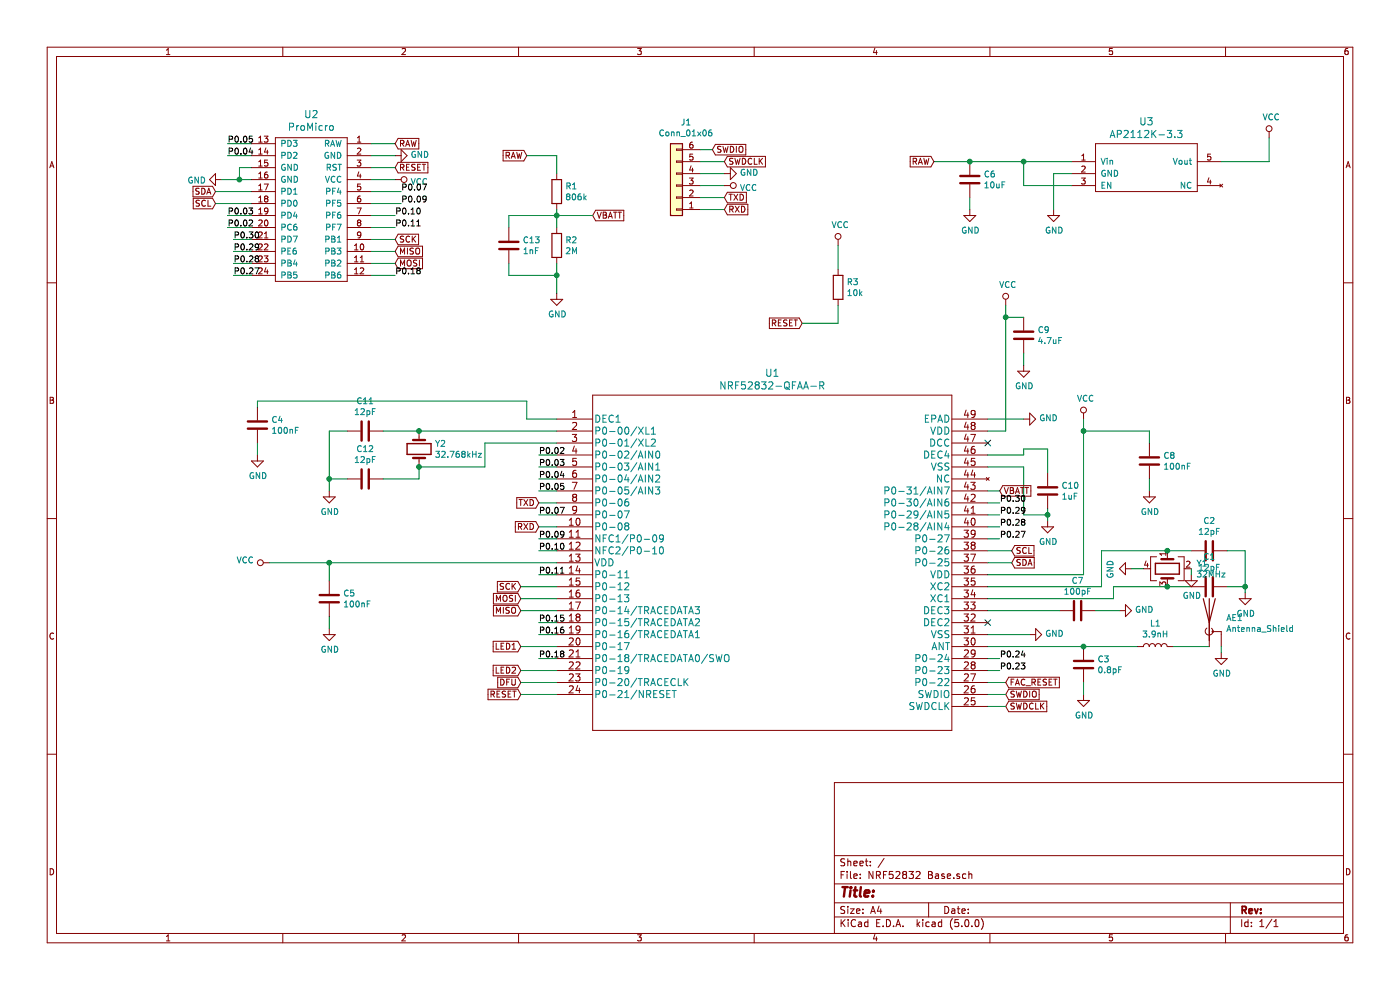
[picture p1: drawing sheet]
EESchema Schematic File Version 4
LIBS:NRF52832 Base-cache
EELAYER 26 0
EELAYER END
$Descr A4 11693 8268
encoding utf-8
Sheet 1 1
Title ""
Date ""
Rev ""
Comp ""
Comment1 ""
Comment2 ""
Comment3 ""
Comment4 ""
$EndDescr
$Comp
L Device:C C2
U 1 1
P 10100 4600
F 0 "C2" V 9848 4600 50  0000 C CNN
F 1 "12pF" V 9939 4600 50  0000 C CNN
F 2 "Capacitor_SMD:C_0402_1005Metric" H 10138 4450 50  0001 C CNN
F 3 "~" H 10100 4600 50  0001 C CNN
	1    10100 4600
	0    1    1    0   
$EndComp
$Comp
L Device:C C1
U 1 1
P 10100 4900
F 0 "C1" V 9848 4900 50  0000 C CNN
F 1 "12pF" V 9939 4900 50  0000 C CNN
F 2 "Capacitor_SMD:C_0402_1005Metric" H 10138 4750 50  0001 C CNN
F 3 "~" H 10100 4900 50  0001 C CNN
	1    10100 4900
	0    1    1    0   
$EndComp
$Comp
L power:GND #PWR013
U 1 1
P 10400 4950
F 0 "#PWR013" H 10400 4700 50  0001 C CNN
F 1 "GND" H 10405 4777 50  0000 C CNN
F 2 "" H 10400 4950 50  0001 C CNN
F 3 "" H 10400 4950 50  0001 C CNN
	1    10400 4950
	1    0    0    -1  
$EndComp
$Comp
L Device:Crystal Y2
U 1 1
P 3500 3750
F 0 "Y2" V 3454 3881 50  0000 L CNN
F 1 "32.768kHz" V 3545 3881 50  0000 L CNN
F 2 "Crystal:Crystal_SMD_3215-2Pin_3.2x1.5mm" H 3500 3750 50  0001 C CNN
F 3 "~" H 3500 3750 50  0001 C CNN
	1    3500 3750
	0    1    1    0   
$EndComp
$Comp
L Device:C C11
U 1 1
P 3050 3600
F 0 "C11" V 2798 3600 50  0000 C CNN
F 1 "12pF" V 2889 3600 50  0000 C CNN
F 2 "Capacitor_SMD:C_0402_1005Metric" H 3088 3450 50  0001 C CNN
F 3 "~" H 3050 3600 50  0001 C CNN
	1    3050 3600
	0    1    1    0   
$EndComp
$Comp
L Device:C C12
U 1 1
P 3050 4000
F 0 "C12" V 2798 4000 50  0000 C CNN
F 1 "12pF" V 2889 4000 50  0000 C CNN
F 2 "Capacitor_SMD:C_0402_1005Metric" H 3088 3850 50  0001 C CNN
F 3 "~" H 3050 4000 50  0001 C CNN
	1    3050 4000
	0    1    1    0   
$EndComp
$Comp
L power:GND #PWR03
U 1 1
P 2750 4100
F 0 "#PWR03" H 2750 3850 50  0001 C CNN
F 1 "GND" H 2755 3927 50  0000 C CNN
F 2 "" H 2750 4100 50  0001 C CNN
F 3 "" H 2750 4100 50  0001 C CNN
	1    2750 4100
	1    0    0    -1  
$EndComp
$Comp
L Device:C C10
U 1 1
P 8750 4100
F 0 "C10" H 8865 4146 50  0000 L CNN
F 1 "1uF" H 8865 4055 50  0000 L CNN
F 2 "Capacitor_SMD:C_0603_1608Metric" H 8788 3950 50  0001 C CNN
F 3 "~" H 8750 4100 50  0001 C CNN
	1    8750 4100
	1    0    0    -1  
$EndComp
$Comp
L Device:C C8
U 1 1
P 9600 3850
F 0 "C8" H 9715 3896 50  0000 L CNN
F 1 "100nF" H 9715 3805 50  0000 L CNN
F 2 "Capacitor_SMD:C_0402_1005Metric" H 9638 3700 50  0001 C CNN
F 3 "~" H 9600 3850 50  0001 C CNN
	1    9600 3850
	1    0    0    -1  
$EndComp
$Comp
L Device:L L1
U 1 1
P 9650 5400
F 0 "L1" V 9840 5400 50  0000 C CNN
F 1 "3.9nH" V 9749 5400 50  0000 C CNN
F 2 "Inductor_SMD:L_0402_1005Metric" H 9650 5400 50  0001 C CNN
F 3 "~" H 9650 5400 50  0001 C CNN
	1    9650 5400
	0    -1   -1   0   
$EndComp
$Comp
L Device:C C3
U 1 1
P 9050 5550
F 0 "C3" H 9165 5596 50  0000 L CNN
F 1 "0.8pF" H 9165 5505 50  0000 L CNN
F 2 "Capacitor_SMD:C_0402_1005Metric" H 9088 5400 50  0001 C CNN
F 3 "~" H 9050 5550 50  0001 C CNN
	1    9050 5550
	1    0    0    -1  
$EndComp
$Comp
L power:VCC #PWR09
U 1 1
P 9050 3500
F 0 "#PWR09" H 9050 3350 50  0001 C CNN
F 1 "VCC" H 9067 3673 50  0000 C CNN
F 2 "" H 9050 3500 50  0001 C CNN
F 3 "" H 9050 3500 50  0001 C CNN
	1    9050 3500
	1    0    0    -1  
$EndComp
$Comp
L power:GND #PWR012
U 1 1
P 9600 4100
F 0 "#PWR012" H 9600 3850 50  0001 C CNN
F 1 "GND" H 9605 3927 50  0000 C CNN
F 2 "" H 9600 4100 50  0001 C CNN
F 3 "" H 9600 4100 50  0001 C CNN
	1    9600 4100
	1    0    0    -1  
$EndComp
Wire Wire Line
	9600 4100 9600 4000
Wire Wire Line
	9600 3700 9600 3600
Wire Wire Line
	9600 3600 9050 3600
Wire Wire Line
	9050 3600 9050 3500
Connection ~ 9050 3600
$Comp
L power:GND #PWR011
U 1 1
P 9350 5100
F 0 "#PWR011" H 9350 4850 50  0001 C CNN
F 1 "GND" V 9355 4972 50  0000 R CNN
F 2 "" H 9350 5100 50  0001 C CNN
F 3 "" H 9350 5100 50  0001 C CNN
	1    9350 5100
	0    -1   -1   0   
$EndComp
$Comp
L Device:C C7
U 1 1
P 9000 5100
F 0 "C7" V 8748 5100 50  0000 C CNN
F 1 "100pF" V 8839 5100 50  0000 C CNN
F 2 "Capacitor_SMD:C_0402_1005Metric" H 9038 4950 50  0001 C CNN
F 3 "~" H 9000 5100 50  0001 C CNN
	1    9000 5100
	0    1    1    0   
$EndComp
$Comp
L power:GND #PWR08
U 1 1
P 8750 4350
F 0 "#PWR08" H 8750 4100 50  0001 C CNN
F 1 "GND" H 8755 4177 50  0000 C CNN
F 2 "" H 8750 4350 50  0001 C CNN
F 3 "" H 8750 4350 50  0001 C CNN
	1    8750 4350
	1    0    0    -1  
$EndComp
$Comp
L Device:C C4
U 1 1
P 2150 3550
F 0 "C4" H 2265 3596 50  0000 L CNN
F 1 "100nF" H 2265 3505 50  0000 L CNN
F 2 "Capacitor_SMD:C_0402_1005Metric" H 2188 3400 50  0001 C CNN
F 3 "~" H 2150 3550 50  0001 C CNN
	1    2150 3550
	1    0    0    -1  
$EndComp
$Comp
L power:GND #PWR01
U 1 1
P 2150 3800
F 0 "#PWR01" H 2150 3550 50  0001 C CNN
F 1 "GND" H 2155 3627 50  0000 C CNN
F 2 "" H 2150 3800 50  0001 C CNN
F 3 "" H 2150 3800 50  0001 C CNN
	1    2150 3800
	1    0    0    -1  
$EndComp
Wire Wire Line
	2150 3350 2150 3400
Wire Wire Line
	2150 3700 2150 3800
Wire Wire Line
	8750 3750 8750 3950
Wire Wire Line
	8750 4250 8750 4300
$Comp
L symbols:NRF52832-QFAA-R U1
U 1 1
P 4650 3500
F 0 "U1" H 6450 3887 60  0000 C CNN
F 1 "NRF52832-QFAA-R" H 6450 3781 60  0000 C CNN
F 2 "Package_DFN_QFN:QFN-48-1EP_6x6mm_P0.4mm_EP4.66x4.66mm_ThermalVias" H 6450 3740 60  0001 C CNN
F 3 "" H 4650 3500 60  0000 C CNN
	1    4650 3500
	1    0    0    -1  
$EndComp
Wire Wire Line
	4400 3350 4400 3500
Wire Wire Line
	4400 3500 4650 3500
Wire Wire Line
	2150 3350 4400 3350
Wire Wire Line
	4650 3600 3500 3600
Wire Wire Line
	4650 3700 4050 3700
Wire Wire Line
	4050 3700 4050 3900
Wire Wire Line
	4050 3900 3500 3900
Wire Wire Line
	3200 4000 3500 4000
Wire Wire Line
	3500 4000 3500 3900
Connection ~ 3500 3900
Wire Wire Line
	3500 3600 3200 3600
Connection ~ 3500 3600
Wire Wire Line
	2900 3600 2750 3600
Wire Wire Line
	2750 3600 2750 4000
Wire Wire Line
	2900 4000 2750 4000
Connection ~ 2750 4000
Wire Wire Line
	2750 4000 2750 4100
$Comp
L Device:C C5
U 1 1
P 2750 5000
F 0 "C5" H 2865 5046 50  0000 L CNN
F 1 "100nF" H 2865 4955 50  0000 L CNN
F 2 "Capacitor_SMD:C_0402_1005Metric" H 2788 4850 50  0001 C CNN
F 3 "~" H 2750 5000 50  0001 C CNN
	1    2750 5000
	1    0    0    -1  
$EndComp
$Comp
L power:GND #PWR04
U 1 1
P 2750 5250
F 0 "#PWR04" H 2750 5000 50  0001 C CNN
F 1 "GND" H 2755 5077 50  0000 C CNN
F 2 "" H 2750 5250 50  0001 C CNN
F 3 "" H 2750 5250 50  0001 C CNN
	1    2750 5250
	1    0    0    -1  
$EndComp
$Comp
L power:VCC #PWR02
U 1 1
P 2250 4700
F 0 "#PWR02" H 2250 4550 50  0001 C CNN
F 1 "VCC" V 2268 4827 50  0000 L CNN
F 2 "" H 2250 4700 50  0001 C CNN
F 3 "" H 2250 4700 50  0001 C CNN
	1    2250 4700
	0    -1   -1   0   
$EndComp
Wire Wire Line
	4650 4700 2750 4700
Wire Wire Line
	2750 4850 2750 4700
Connection ~ 2750 4700
Wire Wire Line
	2750 4700 2250 4700
Wire Wire Line
	2750 5150 2750 5250
$Comp
L power:GND #PWR07
U 1 1
P 8600 5300
F 0 "#PWR07" H 8600 5050 50  0001 C CNN
F 1 "GND" V 8605 5172 50  0000 R CNN
F 2 "" H 8600 5300 50  0001 C CNN
F 3 "" H 8600 5300 50  0001 C CNN
	1    8600 5300
	0    -1   -1   0   
$EndComp
Wire Wire Line
	8250 5300 8600 5300
$Comp
L power:GND #PWR010
U 1 1
P 9050 5800
F 0 "#PWR010" H 9050 5550 50  0001 C CNN
F 1 "GND" H 9055 5627 50  0000 C CNN
F 2 "" H 9050 5800 50  0001 C CNN
F 3 "" H 9050 5800 50  0001 C CNN
	1    9050 5800
	1    0    0    -1  
$EndComp
Wire Wire Line
	8250 5400 9050 5400
Wire Wire Line
	9050 5400 9500 5400
Connection ~ 9050 5400
Wire Wire Line
	9800 5400 10100 5400
Wire Wire Line
	9050 5800 9050 5700
Wire Wire Line
	8250 4800 9050 4800
Wire Wire Line
	9050 3600 9050 4800
Wire Wire Line
	8250 4900 9200 4900
Wire Wire Line
	9200 4900 9200 4600
Wire Wire Line
	8250 5000 9300 5000
Wire Wire Line
	9300 5000 9300 4900
Wire Wire Line
	10250 4600 10400 4600
Wire Wire Line
	10400 4600 10400 4900
Wire Wire Line
	10250 4900 10400 4900
Connection ~ 10400 4900
Wire Wire Line
	10400 4900 10400 4950
Wire Wire Line
	8250 5100 8850 5100
Wire Wire Line
	9150 5100 9350 5100
$Comp
L Device:C C9
U 1 1
P 8550 2800
F 0 "C9" H 8665 2846 50  0000 L CNN
F 1 "4.7uF" H 8665 2755 50  0000 L CNN
F 2 "Capacitor_SMD:C_0603_1608Metric" H 8588 2650 50  0001 C CNN
F 3 "~" H 8550 2800 50  0001 C CNN
	1    8550 2800
	1    0    0    -1  
$EndComp
$Comp
L power:VCC #PWR05
U 1 1
P 8400 2550
F 0 "#PWR05" H 8400 2400 50  0001 C CNN
F 1 "VCC" H 8417 2723 50  0000 C CNN
F 2 "" H 8400 2550 50  0001 C CNN
F 3 "" H 8400 2550 50  0001 C CNN
	1    8400 2550
	1    0    0    -1  
$EndComp
$Comp
L power:GND #PWR06
U 1 1
P 8550 3050
F 0 "#PWR06" H 8550 2800 50  0001 C CNN
F 1 "GND" H 8555 2877 50  0000 C CNN
F 2 "" H 8550 3050 50  0001 C CNN
F 3 "" H 8550 3050 50  0001 C CNN
	1    8550 3050
	1    0    0    -1  
$EndComp
Wire Wire Line
	8250 3600 8400 3600
Wire Wire Line
	8400 3600 8400 2650
Wire Wire Line
	8550 2650 8400 2650
Connection ~ 8400 2650
Wire Wire Line
	8400 2650 8400 2550
Wire Wire Line
	8550 2950 8550 3050
Wire Wire Line
	8250 3900 8550 3900
Wire Wire Line
	8550 3900 8550 4300
Wire Wire Line
	8550 4300 8750 4300
Connection ~ 8750 4300
Wire Wire Line
	8750 4300 8750 4350
Wire Wire Line
	8750 3750 8550 3750
Wire Wire Line
	8550 3750 8550 3800
Wire Wire Line
	8550 3800 8250 3800
$Comp
L power:GND #PWR0101
U 1 1
P 8550 3500
F 0 "#PWR0101" H 8550 3250 50  0001 C CNN
F 1 "GND" V 8555 3372 50  0000 R CNN
F 2 "" H 8550 3500 50  0001 C CNN
F 3 "" H 8550 3500 50  0001 C CNN
	1    8550 3500
	0    -1   -1   0   
$EndComp
Wire Wire Line
	8250 3500 8550 3500
$Comp
L Device:Crystal_GND24 Y1
U 1 1
P 9750 4750
F 0 "Y1" V 9704 4991 50  0000 L CNN
F 1 "32MHz" V 9795 4991 50  0000 L CNN
F 2 "Crystal:Crystal_SMD_2016-4Pin_2.0x1.6mm" H 9750 4750 50  0001 C CNN
F 3 "~" H 9750 4750 50  0001 C CNN
	1    9750 4750
	0    1    1    0   
$EndComp
Wire Wire Line
	9200 4600 9750 4600
Wire Wire Line
	9300 4900 9750 4900
Connection ~ 9750 4600
Wire Wire Line
	9750 4600 9950 4600
Connection ~ 9750 4900
Wire Wire Line
	9750 4900 9950 4900
$Comp
L power:GND #PWR0102
U 1 1
P 9450 4750
F 0 "#PWR0102" H 9450 4500 50  0001 C CNN
F 1 "GND" H 9455 4577 50  0000 C CNN
F 2 "" H 9450 4750 50  0001 C CNN
F 3 "" H 9450 4750 50  0001 C CNN
	1    9450 4750
	0    1    1    0   
$EndComp
$Comp
L power:GND #PWR0103
U 1 1
P 9950 4800
F 0 "#PWR0103" H 9950 4550 50  0001 C CNN
F 1 "GND" H 9955 4627 50  0000 C CNN
F 2 "" H 9950 4800 50  0001 C CNN
F 3 "" H 9950 4800 50  0001 C CNN
	1    9950 4800
	1    0    0    -1  
$EndComp
Wire Wire Line
	9550 4750 9450 4750
Wire Wire Line
	9950 4750 9950 4800
$Comp
L ProMicro:ProMicro U2
U 1 1
P 2600 1550
F 0 "U2" H 2600 2147 60  0000 C CNN
F 1 "ProMicro" H 2600 2041 60  0000 C CNN
F 2 "footprints:Pro_Micro" H 2600 1550 60  0001 C CNN
F 3 "" H 2600 1550 60  0001 C CNN
	1    2600 1550
	1    0    0    -1  
$EndComp
$Comp
L power:GND #PWR0104
U 1 1
P 3300 1300
F 0 "#PWR0104" H 3300 1050 50  0001 C CNN
F 1 "GND" V 3305 1172 50  0000 R CNN
F 2 "" H 3300 1300 50  0001 C CNN
F 3 "" H 3300 1300 50  0001 C CNN
	1    3300 1300
	0    -1   -1   0   
$EndComp
$Comp
L power:GND #PWR0105
U 1 1
P 1850 1500
F 0 "#PWR0105" H 1850 1250 50  0001 C CNN
F 1 "GND" V 1855 1372 50  0000 R CNN
F 2 "" H 1850 1500 50  0001 C CNN
F 3 "" H 1850 1500 50  0001 C CNN
	1    1850 1500
	0    1    1    0   
$EndComp
$Comp
L power:VCC #PWR0106
U 1 1
P 3300 1500
F 0 "#PWR0106" H 3300 1350 50  0001 C CNN
F 1 "VCC" V 3317 1628 50  0000 L CNN
F 2 "" H 3300 1500 50  0001 C CNN
F 3 "" H 3300 1500 50  0001 C CNN
	1    3300 1500
	0    1    1    0   
$EndComp
Wire Wire Line
	2100 1500 2000 1500
Wire Wire Line
	3100 1500 3300 1500
Wire Wire Line
	3300 1300 3100 1300
Text GLabel 3300 1400 2    50   Input ~ 0
RESET
Wire Wire Line
	3100 1400 3300 1400
Wire Wire Line
	2100 1400 2000 1400
Wire Wire Line
	2000 1400 2000 1500
Connection ~ 2000 1500
Wire Wire Line
	2000 1500 1850 1500
Text GLabel 1800 1600 0    50   Input ~ 0
SDA
Text GLabel 1800 1700 0    50   Input ~ 0
SCL
Text GLabel 3300 2000 2    50   Input ~ 0
SCK
Text GLabel 3300 2100 2    50   Input ~ 0
MISO
Text GLabel 3300 2200 2    50   Input ~ 0
MOSI
Wire Wire Line
	3100 2000 3300 2000
Wire Wire Line
	3100 2100 3300 2100
Wire Wire Line
	3100 2200 3300 2200
Text GLabel 8450 4700 2    50   Input ~ 0
SDA
Text GLabel 8450 4600 2    50   Input ~ 0
SCL
Wire Wire Line
	8250 4600 8450 4600
Wire Wire Line
	8250 4700 8450 4700
Text GLabel 4350 4900 0    50   Input ~ 0
SCK
Text GLabel 4350 5000 0    50   Input ~ 0
MOSI
Text GLabel 4350 5100 0    50   Input ~ 0
MISO
Wire Wire Line
	4350 4900 4650 4900
Wire Wire Line
	4350 5000 4650 5000
Wire Wire Line
	4350 5100 4650 5100
Wire Wire Line
	1800 1600 2100 1600
Wire Wire Line
	2100 1700 1800 1700
$Comp
L Device:Antenna_Shield AE1
U 1 1
P 10100 5200
F 0 "AE1" H 10240 5241 50  0000 L CNN
F 1 "Antenna_Shield" H 10240 5150 50  0000 L CNN
F 2 "E73:ti-an043-antenna" H 10100 5300 50  0001 C CNN
F 3 "~" H 10100 5300 50  0001 C CNN
	1    10100 5200
	1    0    0    -1  
$EndComp
$Comp
L power:GND #PWR0107
U 1 1
P 10200 5450
F 0 "#PWR0107" H 10200 5200 50  0001 C CNN
F 1 "GND" H 10205 5277 50  0000 C CNN
F 2 "" H 10200 5450 50  0001 C CNN
F 3 "" H 10200 5450 50  0001 C CNN
	1    10200 5450
	1    0    0    -1  
$EndComp
Wire Wire Line
	10200 5400 10200 5450
Wire Wire Line
	8250 5700 8400 5700
Text GLabel 8400 5700 2    50   Input ~ 0
FAC_RESET
Text GLabel 4350 5400 0    50   Input ~ 0
LED1
Text GLabel 4350 5600 0    50   Input ~ 0
LED2
Text GLabel 4350 5800 0    50   Input ~ 0
RESET
Wire Wire Line
	4350 5800 4650 5800
Wire Wire Line
	4350 5600 4650 5600
Wire Wire Line
	4350 5400 4650 5400
Text GLabel 8350 4100 2    50   Input ~ 0
VBATT
Wire Wire Line
	8250 4100 8350 4100
Text GLabel 8400 5800 2    50   Input ~ 0
SWDIO
Text GLabel 8400 5900 2    50   Input ~ 0
SWDCLK
Wire Wire Line
	8250 5800 8400 5800
Wire Wire Line
	8400 5900 8250 5900
Text GLabel 4350 5700 0    50   Input ~ 0
DFU
Wire Wire Line
	4650 5700 4350 5700
Wire Wire Line
	4650 3800 4500 3800
Wire Wire Line
	4650 3900 4500 3900
Wire Wire Line
	4650 4000 4500 4000
Wire Wire Line
	4650 4100 4500 4100
Wire Wire Line
	4650 4200 4500 4200
Wire Wire Line
	4650 4300 4500 4300
Wire Wire Line
	4650 4400 4500 4400
Wire Wire Line
	4650 4500 4500 4500
Wire Wire Line
	4650 4600 4500 4600
Wire Wire Line
	4650 4800 4500 4800
Wire Wire Line
	4650 5200 4500 5200
Wire Wire Line
	4650 5300 4500 5300
Wire Wire Line
	4650 5500 4500 5500
Wire Wire Line
	8250 4200 8350 4200
Wire Wire Line
	8250 4300 8350 4300
Wire Wire Line
	8250 4400 8350 4400
Wire Wire Line
	8250 4500 8350 4500
Text GLabel 4500 4200 0    50   Input ~ 0
TXD
Text GLabel 4500 4400 0    50   Input ~ 0
RXD
Text Label 4500 3800 0    50   ~ 0
P0.02
Text Label 4500 3900 0    50   ~ 0
P0.03
Text Label 4500 4000 0    50   ~ 0
P0.04
Text Label 4500 4100 0    50   ~ 0
P0.05
Text Label 4500 4300 0    50   ~ 0
P0.07
Text Label 4500 4500 0    50   ~ 0
P0.09
Text Label 4500 4600 0    50   ~ 0
P0.10
Text Label 4500 4800 0    50   ~ 0
P0.11
Text Label 4500 5200 0    50   ~ 0
P0.15
Text Label 4500 5300 0    50   ~ 0
P0.16
Text Label 4500 5500 0    50   ~ 0
P0.18
Text Label 8350 4200 0    50   ~ 0
P0.30
Text Label 8350 4300 0    50   ~ 0
P0.29
Text Label 8350 4400 0    50   ~ 0
P0.28
Text Label 8350 4500 0    50   ~ 0
P0.27
Wire Wire Line
	8250 5500 8350 5500
Wire Wire Line
	8250 5600 8350 5600
NoConn ~ 8250 5200
NoConn ~ 8250 3700
Text Label 8350 5500 0    50   ~ 0
P0.24
Text Label 8350 5600 0    50   ~ 0
P0.23
Text Label 1950 2200 0    50   ~ 0
P0.28
Text Label 1950 2300 0    50   ~ 0
P0.27
Text Label 1950 2000 0    50   ~ 0
P0.30
Wire Wire Line
	2100 1800 1900 1800
Wire Wire Line
	1900 1300 2100 1300
Wire Wire Line
	1900 1200 2100 1200
Wire Wire Line
	2100 1900 1900 1900
Text Label 1950 2100 0    50   ~ 0
P0.29
Wire Wire Line
	2100 2300 1950 2300
Wire Wire Line
	2100 2200 1950 2200
Wire Wire Line
	2100 2100 1950 2100
Wire Wire Line
	2100 2000 1950 2000
Text Label 1900 1900 0    50   ~ 0
P0.02
Text Label 1900 1800 0    50   ~ 0
P0.03
Text Label 1900 1300 0    50   ~ 0
P0.04
Text Label 1900 1200 0    50   ~ 0
P0.05
Wire Wire Line
	3100 1900 3300 1900
Text Label 3300 1900 0    50   ~ 0
P0.11
Wire Wire Line
	3100 2300 3300 2300
Text Label 3300 2300 0    50   ~ 0
P0.18
Text Label 3300 1800 0    50   ~ 0
P0.10
Text Label 3350 1700 0    50   ~ 0
P0.09
Text Label 3350 1600 0    50   ~ 0
P0.07
Wire Wire Line
	3100 1600 3350 1600
Wire Wire Line
	3350 1700 3100 1700
Wire Wire Line
	3100 1800 3300 1800
$Comp
L Connector_Generic:Conn_01x06 J1
U 1 1
P 5650 1550
F 0 "J1" H 5570 1025 50  0000 C CNN
F 1 "Conn_01x06" H 5570 1116 50  0000 C CNN
F 2 "Connector_PinHeader_2.54mm:PinHeader_2x03_P2.54mm_Vertical" H 5650 1550 50  0001 C CNN
F 3 "~" H 5650 1550 50  0001 C CNN
	1    5650 1550
	-1   0    0    1   
$EndComp
Wire Wire Line
	6050 1350 5850 1350
Wire Wire Line
	6050 1450 5850 1450
Wire Wire Line
	6050 1550 5850 1550
Wire Wire Line
	6050 1650 5850 1650
Wire Wire Line
	6050 1750 5850 1750
Text GLabel 6050 1750 2    50   Input ~ 0
RXD
Text GLabel 6050 1650 2    50   Input ~ 0
TXD
Text GLabel 6050 1350 2    50   Input ~ 0
SWDCLK
Text GLabel 5950 1250 2    50   Input ~ 0
SWDIO
$Comp
L power:GND #PWR014
U 1 1
P 6050 1450
F 0 "#PWR014" H 6050 1200 50  0001 C CNN
F 1 "GND" V 6055 1322 50  0000 R CNN
F 2 "" H 6050 1450 50  0001 C CNN
F 3 "" H 6050 1450 50  0001 C CNN
	1    6050 1450
	0    -1   -1   0   
$EndComp
$Comp
L power:VCC #PWR015
U 1 1
P 6050 1550
F 0 "#PWR015" H 6050 1400 50  0001 C CNN
F 1 "VCC" V 6067 1678 50  0000 L CNN
F 2 "" H 6050 1550 50  0001 C CNN
F 3 "" H 6050 1550 50  0001 C CNN
	1    6050 1550
	0    1    1    0   
$EndComp
Wire Wire Line
	5950 1250 5850 1250
$Comp
L E73:AP2112K-3.3 U3
U 1 1
P 9600 1050
F 0 "U3" H 9575 1087 60  0000 C CNN
F 1 "AP2112K-3.3" H 9575 981 60  0000 C CNN
F 2 "Package_TO_SOT_SMD:SOT-23-5" H 9600 350 60  0001 C CNN
F 3 "" H 9600 350 60  0001 C CNN
	1    9600 1050
	1    0    0    -1  
$EndComp
$Comp
L power:VCC #PWR018
U 1 1
P 10600 1150
F 0 "#PWR018" H 10600 1000 50  0001 C CNN
F 1 "VCC" H 10617 1323 50  0000 C CNN
F 2 "" H 10600 1150 50  0001 C CNN
F 3 "" H 10600 1150 50  0001 C CNN
	1    10600 1150
	1    0    0    -1  
$EndComp
Wire Wire Line
	10600 1150 10600 1350
Wire Wire Line
	10600 1350 10200 1350
$Comp
L Device:C C6
U 1 1
P 8100 1500
F 0 "C6" H 8215 1546 50  0000 L CNN
F 1 "10uF" H 8215 1455 50  0000 L CNN
F 2 "Capacitor_SMD:C_0805_2012Metric" H 8138 1350 50  0001 C CNN
F 3 "~" H 8100 1500 50  0001 C CNN
	1    8100 1500
	1    0    0    -1  
$EndComp
$Comp
L power:GND #PWR016
U 1 1
P 8100 1750
F 0 "#PWR016" H 8100 1500 50  0001 C CNN
F 1 "GND" H 8105 1577 50  0000 C CNN
F 2 "" H 8100 1750 50  0001 C CNN
F 3 "" H 8100 1750 50  0001 C CNN
	1    8100 1750
	1    0    0    -1  
$EndComp
Wire Wire Line
	8100 1650 8100 1750
Wire Wire Line
	8950 1350 8550 1350
Wire Wire Line
	8950 1550 8550 1550
Wire Wire Line
	8550 1550 8550 1350
Connection ~ 8550 1350
Wire Wire Line
	8550 1350 8100 1350
$Comp
L power:GND #PWR017
U 1 1
P 8800 1750
F 0 "#PWR017" H 8800 1500 50  0001 C CNN
F 1 "GND" H 8805 1577 50  0000 C CNN
F 2 "" H 8800 1750 50  0001 C CNN
F 3 "" H 8800 1750 50  0001 C CNN
	1    8800 1750
	1    0    0    -1  
$EndComp
Wire Wire Line
	8950 1450 8800 1450
Wire Wire Line
	8800 1450 8800 1750
Wire Wire Line
	8100 1350 7800 1350
Connection ~ 8100 1350
Text GLabel 7800 1350 0    50   Input ~ 0
RAW
Wire Wire Line
	3100 1200 3300 1200
Text GLabel 3300 1200 2    50   Input ~ 0
RAW
$Comp
L Device:R R1
U 1 1
P 4650 1600
F 0 "R1" H 4720 1646 50  0000 L CNN
F 1 "806k" H 4720 1555 50  0000 L CNN
F 2 "Resistor_SMD:R_0402_1005Metric" V 4580 1600 50  0001 C CNN
F 3 "~" H 4650 1600 50  0001 C CNN
	1    4650 1600
	1    0    0    -1  
$EndComp
$Comp
L Device:R R2
U 1 1
P 4650 2050
F 0 "R2" H 4720 2096 50  0000 L CNN
F 1 "2M" H 4720 2005 50  0000 L CNN
F 2 "Resistor_SMD:R_0402_1005Metric" V 4580 2050 50  0001 C CNN
F 3 "~" H 4650 2050 50  0001 C CNN
	1    4650 2050
	1    0    0    -1  
$EndComp
$Comp
L power:GND #PWR019
U 1 1
P 4650 2450
F 0 "#PWR019" H 4650 2200 50  0001 C CNN
F 1 "GND" H 4655 2277 50  0000 C CNN
F 2 "" H 4650 2450 50  0001 C CNN
F 3 "" H 4650 2450 50  0001 C CNN
	1    4650 2450
	1    0    0    -1  
$EndComp
Text GLabel 4400 1300 0    50   Input ~ 0
RAW
Text GLabel 4950 1800 2    50   Input ~ 0
VBATT
Wire Wire Line
	4400 1300 4650 1300
Wire Wire Line
	4650 1300 4650 1450
Wire Wire Line
	4650 1750 4650 1800
Wire Wire Line
	4650 2200 4650 2300
Wire Wire Line
	4950 1800 4650 1800
Connection ~ 4650 1800
Wire Wire Line
	4650 1800 4650 1900
$Comp
L Device:C C13
U 1 1
P 4250 2050
F 0 "C13" H 4365 2096 50  0000 L CNN
F 1 "1nF" H 4365 2005 50  0000 L CNN
F 2 "Capacitor_SMD:C_0402_1005Metric" H 4288 1900 50  0001 C CNN
F 3 "~" H 4250 2050 50  0001 C CNN
	1    4250 2050
	1    0    0    -1  
$EndComp
Wire Wire Line
	4650 1800 4250 1800
Wire Wire Line
	4250 1800 4250 1900
Wire Wire Line
	4250 2200 4250 2300
Wire Wire Line
	4250 2300 4650 2300
Connection ~ 4650 2300
Wire Wire Line
	4650 2300 4650 2450
$Comp
L Device:R R3
U 1 1
P 7000 2400
F 0 "R3" H 7070 2446 50  0000 L CNN
F 1 "10k" H 7070 2355 50  0000 L CNN
F 2 "Resistor_SMD:R_0402_1005Metric" V 6930 2400 50  0001 C CNN
F 3 "~" H 7000 2400 50  0001 C CNN
	1    7000 2400
	1    0    0    -1  
$EndComp
$Comp
L power:VCC #PWR020
U 1 1
P 7000 2050
F 0 "#PWR020" H 7000 1900 50  0001 C CNN
F 1 "VCC" H 7017 2223 50  0000 C CNN
F 2 "" H 7000 2050 50  0001 C CNN
F 3 "" H 7000 2050 50  0001 C CNN
	1    7000 2050
	1    0    0    -1  
$EndComp
Text GLabel 6700 2700 0    50   Input ~ 0
RESET
Wire Wire Line
	7000 2050 7000 2250
Wire Wire Line
	7000 2550 7000 2700
Wire Wire Line
	7000 2700 6700 2700
$EndSCHEMATC
